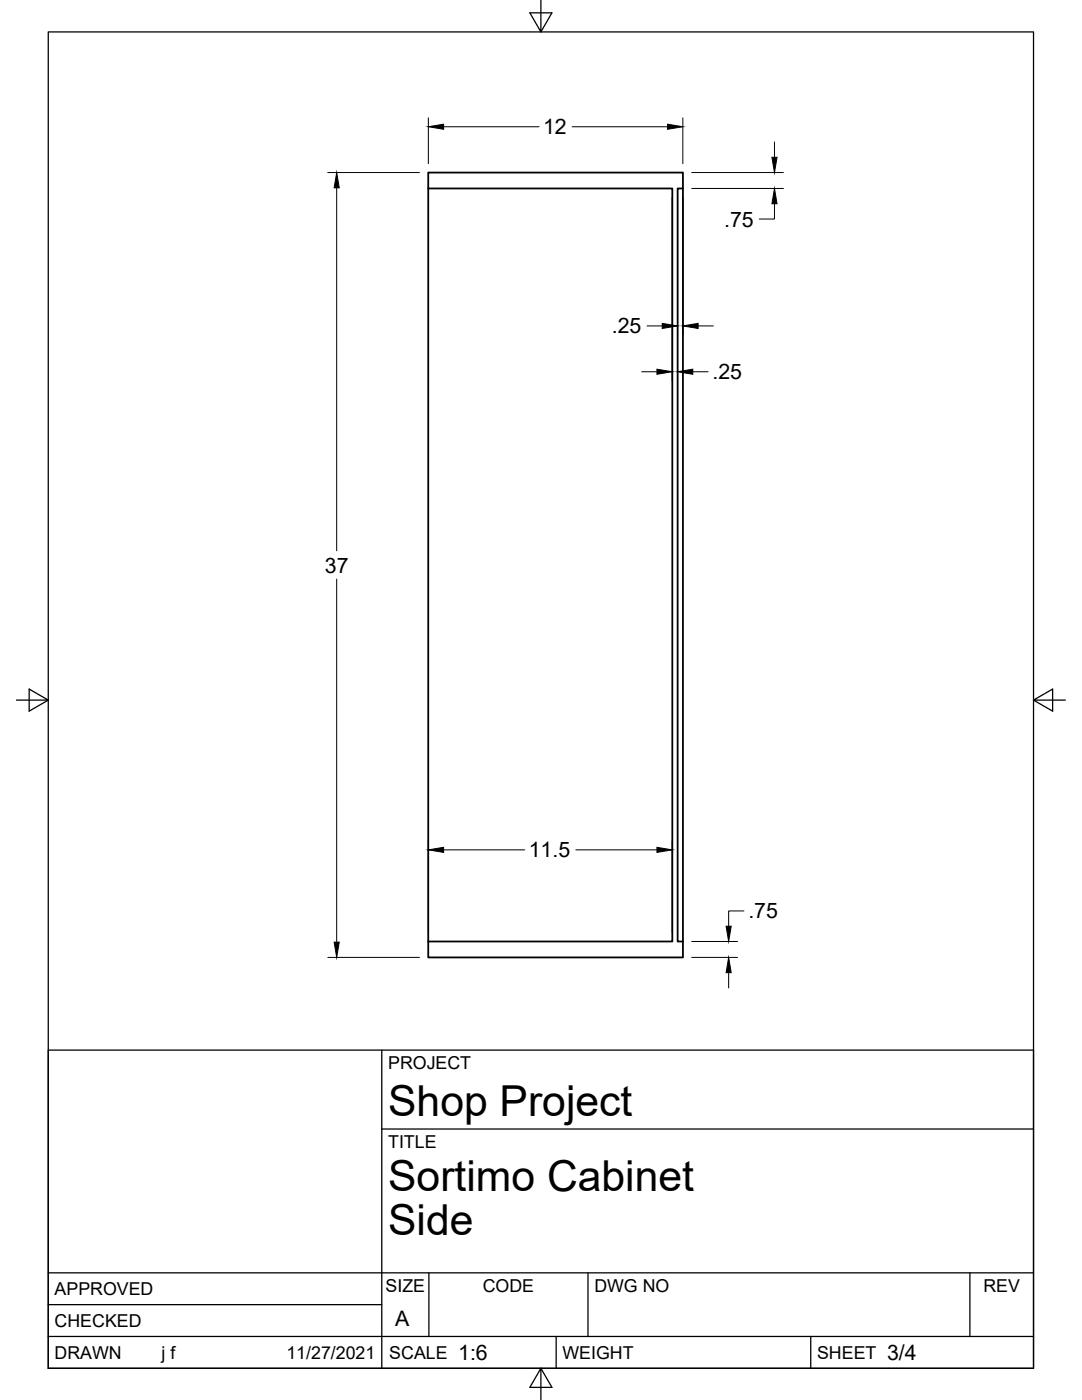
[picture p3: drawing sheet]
<svg xmlns="http://www.w3.org/2000/svg" width="216mm" height="279mm" viewBox="0 0 216 279" stroke-linecap="round" stroke-linejoin="round" font-family="sans-serif">
<!-- layer: Visible -->
<path d="M85.4 37.6h48.8v150.3h-48.8v3.2h50.9v-3.2M136.3 37.6h-1.1v150.3h1.1M85.4 187.9v-153.5h50.9v153.5" fill="none" stroke="#000" stroke-width=".36"/>
<!-- layer: Border -->
<path d="M9.6 6.4h196.6v266.7h-196.6zM107.9 0v6.4l-2.2-3.8h4.4l-2.2 3.8M3.3 139.7h6.3l-3.8-2.2v4.4l3.8-2.2M206.2 139.7l3.8 2.2v-4.4l-3.8 2.2h6.4M107.9 273.1l2.2 3.8h-4.4l2.2-3.8v6.3" fill="none" stroke="#000" stroke-width=".25"/>
<!-- layer: Titleblock -->
<path d="M9.6 209.6h196.6v63.5h-196.6zM76.2 209.6v63.5M76.2 225.3h130M9.6 254h196.6M85.6 254v12.7M117.3 254v12.7M193.5 254v12.7M9.6 266.7h196.6M9.6 260.4h66.6M111 266.7v6.4M161.8 266.7v6.4" fill="none" stroke="#000" stroke-width=".25"/>
<!-- layer: Dimensions -->
<g fill="none" stroke="#000" stroke-width=".2">
<path d="M65.4 34.4h18.3M67.2 37.5v72.4M85.5 23.5v9.2M88.5 25.3h19.1M114.2 25.3h19M134.1 39.4v36.6M135.2 39.4v36.6M136.2 23.5v9.2M136.2 39.4v27.4M138 34.4h18.3M138 37.6h18.3M154.5 28.3v3.1"/>
<path d="M154.5 40.7v3h-3M128 74.2h3.1M129.1 65h3M138.2 74.2h3.1M139.3 65h3M67.2 115.6v72.4M85.5 167.8v18.3M88.5 169.6h16.2M114.9 169.6h16.2M134.1 167.8v18.3M65.4 191.1h18.3M138 191.1h9.2"/>
<path d="M138 187.9h9.2M145.4 194.1v3.1M148.4 181.8h-3v3"/>
</g>
<g fill="#000" stroke="#000" stroke-width=".2">
<path d="M67.2 34.4l.5 3.1h-1zM85.5 25.3l3-.5v1zM133.2 24.8l3 .5-3 .5zM154 31.4h1l-.5 3zM154.5 37.6l.5 3.1h-1zM131.1 73.7l3 .5-3 .5zM132.1 64.5l3.1 .5-3.1 .6zM135.2 74.2l3-.5v1zM136.2 65l3.1-.5v1.1zM85.5 169.6l3-.5v1zM131.1 169.1l3 .5-3 .5zM66.7 188h1l-.5 3.1z"/>
<path d="M145.4 191.1l.5 3h-1zM144.9 184.8h1l-.5 3.1z"/>
</g>
<g font-size="8.5">
<text x="77.4" y="222.8">Shop Project</text>
<text x="77.4" y="237.8">Sortimo Cabinet</text>
<text x="77.4" y="246.4">Side</text>
</g>
<g font-size="4.3">
<text x="108.4" y="26.8">12</text>
<text x="144.5" y="45.2">.75</text>
<text x="122.1" y="66.5">.25</text>
<text x="142.2" y="75.7">.25</text>
<text x="64.8" y="114.3">37</text>
<text x="105.5" y="171.1">11.5</text>
<text x="149.3" y="183.3">.75</text>
<text x="78.9" y="264.5">A</text>
<text x="91.4" y="271.4">1:6</text>
<text x="177" y="271.4">3/4</text>
</g>
<g font-size="3.5">
<text x="77.4" y="213.4">PROJECT</text>
<text x="77.4" y="229.1">TITLE</text>
<text x="76.9" y="257.8">SIZE</text>
<text x="96.3" y="257.8">CODE</text>
<text x="118.6" y="257.8">DWG NO</text>
<text x="196.2" y="257.8">REV</text>
<text x="10.9" y="258.5">APPROVED</text>
<text x="10.9" y="264.8">CHECKED</text>
<text x="10.9" y="271.2">DRAWN</text>
<text x="32.2" y="271.2">j f</text>
<text x="57.1" y="271.2">11/27/2021</text>
<text x="77.7" y="271.2">SCALE</text>
<text x="112.2" y="271.2">WEIGHT</text>
<text x="163" y="271.2">SHEET</text>
</g>
</svg>
